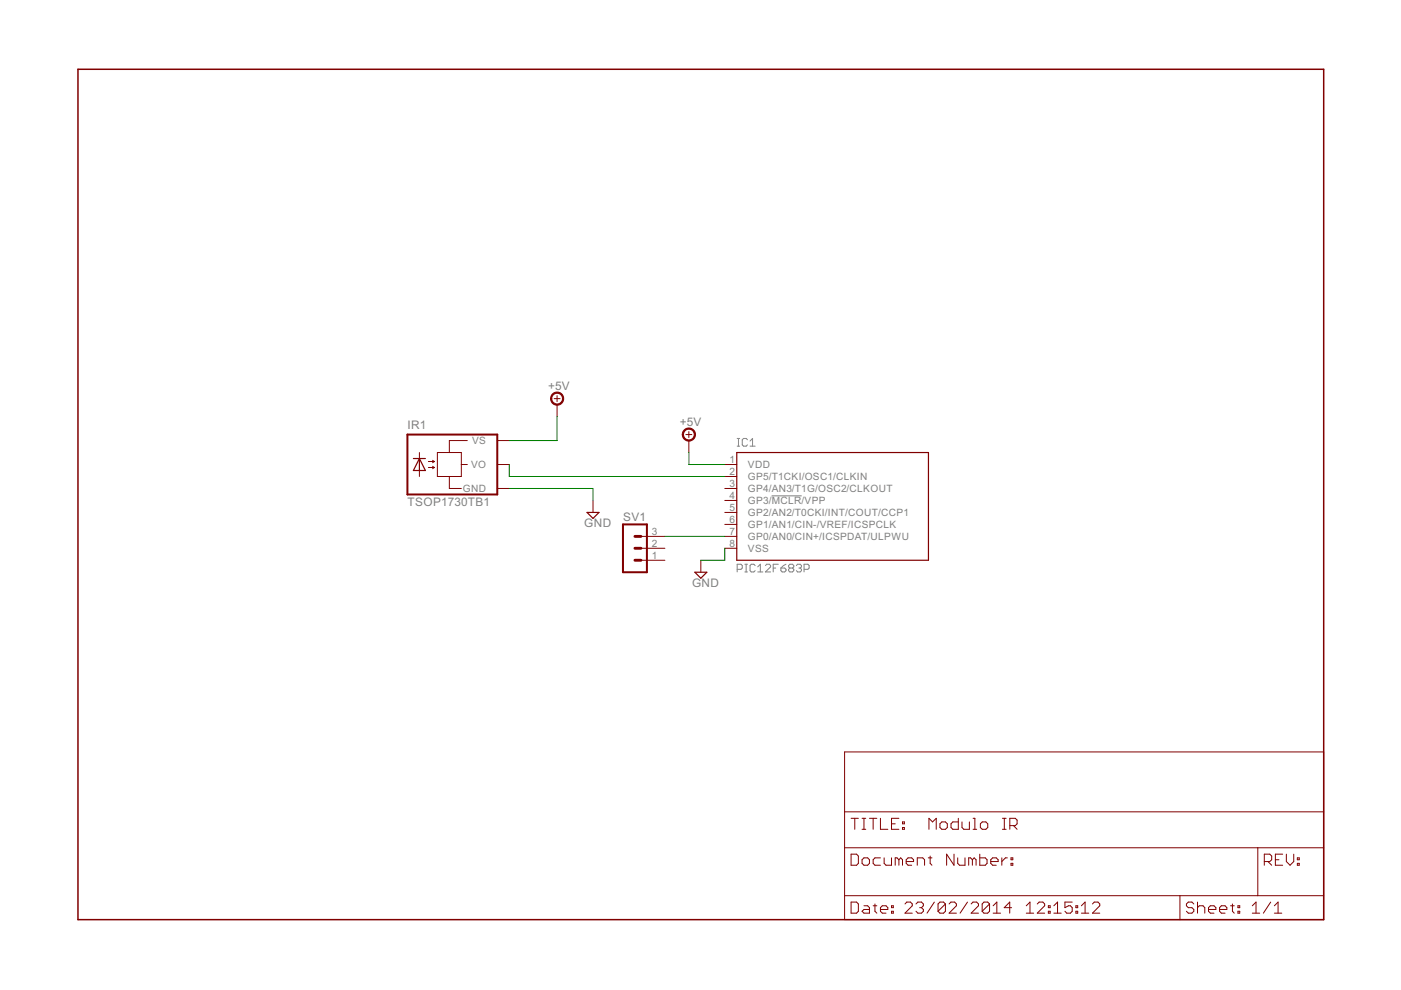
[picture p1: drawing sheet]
<svg xmlns="http://www.w3.org/2000/svg" width="297mm" height="210mm" viewBox="0 0 297 210" stroke-linecap="round" stroke-linejoin="round" font-family="sans-serif">
<g fill="none" stroke="#808080" stroke-width=".21">
<path d="M156.3 94.6h.5M156.3 93h.5M156.6 93v1.6M158.5 93.2l-.3-.2h-.6l-.2 .2v1.1l.2 .3h.6l.3-.3M159 94.6h1.1M159 93.5l.6-.5v1.6M157.9 119.6h.6M158.2 119.6v1.7M160.1 119.9l-.3-.3h-.5l-.3 .3v1.1l.3 .3h.5l.3-.3M162.3 119.9l.3-.3h.5l.3 .3v.3l-1.1 1.1h1.1M163.6 105.1h6.4M165 119.6h-1.1v1.7"/>
<path d="M166.6 119.6l-1 .8M168.8 119.9l.3-.3h.6l.2 .3v.3l-.2 .2M156.3 120.7h.8l.3-.3v-.5l-.3-.3h-.8v1.7M157.9 121.3h.6M160.7 121.3h1M160.7 120.2l.5-.6v1.7M163.9 120.4h.6M165.6 120.4h.8l.2 .3v.3l-.2 .3h-.6l-.2-.3zM167.5 120.4l-.3-.2v-.3l.3-.3h.5l.3 .3v.3l-.3 .2M167.5 120.4l-.3 .3v.3l.3 .3h.5l.3-.3v-.3l-.3-.3M167.5 120.4h.5M169.4 120.4h.3"/>
<path d="M169.7 120.4l.2 .3v.3l-.2 .3h-.6l-.3-.3M170.5 120.7h.8l.3-.3v-.5l-.3-.3h-.8v1.7"/>
</g>
<path d="M87.7 97.2h2.5M88.9 97.2l1.3 2.6h-2.5zM88.9 97.2v2.6M156.2 95.9h40.6v22.9h-40.6zM124.5 108.6h2.5l-1.3 1.3zM147.3 121.3h2.6l-1.3 1.3z" fill="none" stroke="#800000" stroke-width=".25"/>
<g fill="none" stroke="#800000" stroke-width=".21">
<path d="M88.9 95.9v1.3M88.9 99.8v1.2M90.8 97.9h1.3M90.8 99.1h1.3M91.7 97.6l.4 .3M91.7 98.9l.4 .2M92.1 97.9l-.4 .2M92.1 99.1l-.4 .3M92.7 95.9h5.1v5.1h-5.1zM97.8 98.5h1.3M99.1 93.4h-3.8v2.5M105.4 93.4h2.6"/>
<path d="M105.4 98.5h2.6M117.5 84.5h1.2M118.1 83.9v1.3M118.1 85.8v2.5M145.4 92.1h1.3M146 91.5v1.3M146 93.4v2.5M153.7 98.5h2.5M95.3 101v2.6h2.5M105.4 103.6h2.6M125.7 106.1v2.5M135.9 113.7h5.1"/>
<path d="M135.9 116.2h5.1M135.9 118.8h5.1M148.6 118.8v2.5M153.7 103.6h2.5M153.7 101h2.5M153.7 106.1h2.5M153.7 108.6h2.5M153.7 111.2h2.5M153.7 113.7h2.5M153.7 116.2h2.5M179.1 159.4h101.5v35.6h-101.5zM179.1 179.7h101.5"/>
<path d="M179.1 172.1h101.5M180.4 173.5h1.6M181.2 173.5v2.3M182.8 173.5h.8M182.8 175.8h.8M183.2 173.5v2.3M184.3 173.5h1.6M185.1 173.5v2.3M186.7 173.5v2.3h1.5M189 174.7h.8M190.6 173.5h-1.6v2.3h1.6M191.3 175.5h.4v.3h-.4z"/>
<path d="M191.3 174.3h.4v.4h-.4zM197 175.8v-2.3l.7 .8 .8-.8v2.3M199.3 174.7l.4-.4h.7l.5 .4v.8l-.5 .3h-.7l-.4-.3zM203.2 173.5v2.3h-1.2l-.4-.3v-.8l.4-.4h1.2M204 174.3v1.2l.3 .3h1.2v-1.5M206.3 173.5h.4v2.3M206.3 175.8h.8M207.9 174.7l.4-.4h.7l.4 .4v.8l-.4 .3h-.7l-.4-.3zM212.5 173.5h.8M212.5 175.8h.8M212.9 173.5v2.3M214.1 175h1.2l.3-.3v-.8l-.3-.4h-1.2v2.3"/>
<path d="M214.9 175l.7 .8M266.7 179.7v10.2M179.1 189.9h101.5M180.4 181.1h1.2l.4 .4v1.5l-.4 .5h-1.2zM180.4 191.3h1.2l.4 .4v1.5l-.4 .4h-1.2zM182.8 182.3l.4-.4h.8l.3 .4v.7l-.3 .5h-.8l-.4-.5zM183.2 192h.8l.3 .4v1.2h-1.1l-.4-.4 .4-.4h1.1M185.1 192h.8M185.5 191.7v1.5l.4 .4M186.7 192.8h1.5v-.4l-.3-.4h-.8l-.4 .4v.8l.4 .4h.8M186.7 181.9h-1.2l-.4 .4v.7l.4 .5h1.2M187.5 181.9v1.1l.4 .5h1.1v-1.6"/>
<path d="M189 193.2h.4v.4h-.4zM189 192h.4v.4h-.4zM190.6 182.3l-.4-.4h-.4v1.6M190.6 182.3l.4-.4 .3 .4v1.2M190.6 182.3v1.2M191.9 191.7l.4-.4h.7l.4 .4v.3l-1.5 1.6h1.5M192.1 182.7h1.6v-.4l-.4-.4h-.8l-.4 .4v.7l.4 .5h.8M194.2 191.7l.4-.4h.8l.4 .4v.3l-.4 .4M194.5 183.5v-1.6h1.1l.4 .4v1.2M195 192.4h.4M195.4 192.4l.4 .4v.4l-.4 .4h-.8l-.4-.4M196.8 181.9h.8"/>
<path d="M197.2 181.5v1.5l.4 .5M198.1 191.3l-1.5 2.3M200.4 191.7v1.5l-.4 .4h-.7l-.4-.4M200.4 191.7l-.4-.4h-.7l-.4 .4v1.5M200.4 191.7l-1.5 1.5M201.2 191.7l.4-.4h.8l.4 .4v.3l-1.6 1.6h1.6M202.3 181.1v2.4l-1.6-2.4v2.4M203.1 181.9v1.1l.3 .5h1.2v-1.6M205.1 191.3l-1.5 2.3M205.9 191.7l.4-.4h.8l.4 .4v.3l-1.6 1.6h1.6M206.2 182.3l-.4-.4h-.4v1.6M206.2 182.3v1.2"/>
<path d="M206.2 182.3l.3-.4 .4 .4v1.2M207.7 181.1v2.4h1.2l.4-.5v-.7l-.4-.4h-1.2M209.8 191.7v1.5l-.4 .4h-.8l-.4-.4M209.8 191.7l-.4-.4h-.8l-.4 .4v1.5M209.8 191.7l-1.6 1.5M210.1 182.7h1.5v-.4l-.4-.4h-.7l-.4 .4v.7l.4 .5h.7M210.6 193.6h1.5M210.6 192l.7-.7v2.3M212.4 181.9v1.6M213.6 181.9h-.4l-.8 .8M214.4 183h.3v.5h-.3zM214.4 181.9h.3v.4h-.3z"/>
<path d="M214.5 192.4h-1.6l1.2-1.1v2.3M217.6 193.6h1.6M217.6 192l.8-.7v2.3M219.9 191.7l.4-.4h.8l.4 .4v.3l-1.6 1.6h1.6M222.3 193.2h.4v.4h-.4zM222.3 192h.4v.4h-.4zM223.4 193.6h1.6M223.4 192l.8-.7v2.3M227.3 191.3h-1.5v1.1l.7-.4h.4l.4 .4v.8l-.4 .4h-.7l-.4-.4M228.1 193.2h.4v.4h-.4zM228.1 192h.4v.4h-.4zM229.3 193.6h1.5"/>
<path d="M229.3 192l.8-.7v2.3M231.6 191.7l.4-.4h.8l.4 .4v.3l-1.6 1.6h1.6M250.2 189.9v5.1M253.1 191.7l-.4-.4h-.8l-.4 .4v.3l.4 .4h.8l.4 .4v.4l-.4 .4h-.8l-.4-.4M253.9 192.4l.4-.4h.8l.3 .4v1.2M253.9 191.3v2.3M256.2 192.8h1.6v-.4l-.4-.4h-.8l-.4 .4v.8l.4 .4h.8M258.6 192.8h1.5v-.4l-.4-.4h-.7l-.4 .4v.8l.4 .4h.7M260.9 192h.8M261.3 191.7v1.5l.4 .4M262.5 193.2h.3v.4h-.3zM262.5 192h.3v.4h-.3z"/>
<path d="M265.5 193.6h1.6M265.5 192l.8-.7v2.3M268.1 182.7h1.1l.4-.4v-.8l-.4-.4h-1.1v2.4M268.8 182.7l.8 .8M269.4 191.3l-1.5 2.3M270.2 193.6h1.6M270.2 192l.8-.7v2.3M270.4 182.3h.8M271.9 181.1h-1.5v2.4h1.5M272.7 181.1v1.6l.8 .8 .8-.8v-1.6M275.1 183h.4v.5h-.4zM275.1 181.9h.4v.4h-.4z"/>
</g>
<path d="M86.4 92.1h19v12.7h-19zM132.1 111.2h5.1v10.1h-5.1z" fill="none" stroke="#800000" stroke-width=".42"/>
<path d="M134.6 113.7h1.3M134.6 116.2h1.3M134.6 118.8h1.3" fill="none" stroke="#800000" stroke-width=".61"/>
<g fill="#800000" stroke="#800000" stroke-width=".21">
<path d="M117.1 83.6a1.4 1.4 0 0 1 2.2 .2 1.4 1.4 0 0 1-.8 2 1.4 1.4 0 0 1-1.8-1.3h.3a1.14 1.14 0 0 1 1.7-.9 1.14 1.14 0 0 1 .1 1.9 1.14 1.14 0 0 1-1.8-.7v-.3h-.3z" fill-rule="evenodd"/>
<path d="M145 91.2a1.4 1.4 0 0 1 2.3 .2 1.4 1.4 0 0 1-.9 2.1 1.4 1.4 0 0 1-1.7-1.4h.2a1.15 1.15 0 0 1 1.6-1 1.15 1.15 0 0 1 .3 1.9 1.15 1.15 0 0 1-1.9-.6v-.3h-.2z" fill-rule="evenodd"/>
</g>
<path d="M16.5 14.7h264.1v180.3h-264.1z" fill="none" stroke="#800000" stroke-width=".32"/>
<path d="M108 98.5v2.5h45.7M118.1 88.3v5.1h-10.1M146 95.9v2.6h7.7M108 103.6h17.7v2.5M141 113.7h12.7M153.7 116.2v2.6h-5.1" fill="none" stroke="#008000" stroke-width=".21"/>
<g font-size="2.8" fill="#808080">
<text x="116.2" y="82.6">+5V</text>
<text x="86.4" y="90.9">IR1</text>
<text x="144.2" y="90.2">+5V</text>
<text x="86.4" y="107.4">TSOP1730TB1</text>
<text x="123.9" y="111.8">GND</text>
<text x="132.1" y="110.4">SV1</text>
<text x="146.7" y="124.5">GND</text>
</g>
<g font-size="2.4" fill="#808080">
<text x="100.1" y="94.2">VS</text>
<text x="99.9" y="99.2">VO</text>
<text x="154.7" y="98.1">1</text>
<text x="154.7" y="100.7">2</text>
<text x="158.6" y="99.2">VDD</text>
<text x="158.6" y="101.8">GP5/T1CKI/OSC1/CLKIN</text>
<text x="98.1" y="104.3">GND</text>
<text x="154.7" y="103.2">3</text>
<text x="154.7" y="105.7">4</text>
<text x="158.6" y="104.3">GP4/AN3/T1G/OSC2/CLKOUT</text>
<text x="158.6" y="106.9">GP3/MCLR/VPP</text>
<text x="138.2" y="113.4">3</text>
<text x="154.7" y="108.3">5</text>
<text x="154.7" y="110.8">6</text>
<text x="154.7" y="113.4">7</text>
<text x="158.6" y="109.4">GP2/AN2/T0CKI/INT/COUT/CCP1</text>
<text x="158.6" y="111.9">GP1/AN1/CIN-/VREF/ICSPCLK</text>
<text x="138.2" y="118.4">1</text>
<text x="138.2" y="115.9">2</text>
<text x="154.7" y="115.9">8</text>
<text x="158.6" y="114.5">GP0/AN0/CIN+/ICSPDAT/ULPWU</text>
<text x="158.6" y="117">VSS</text>
</g>
</svg>
